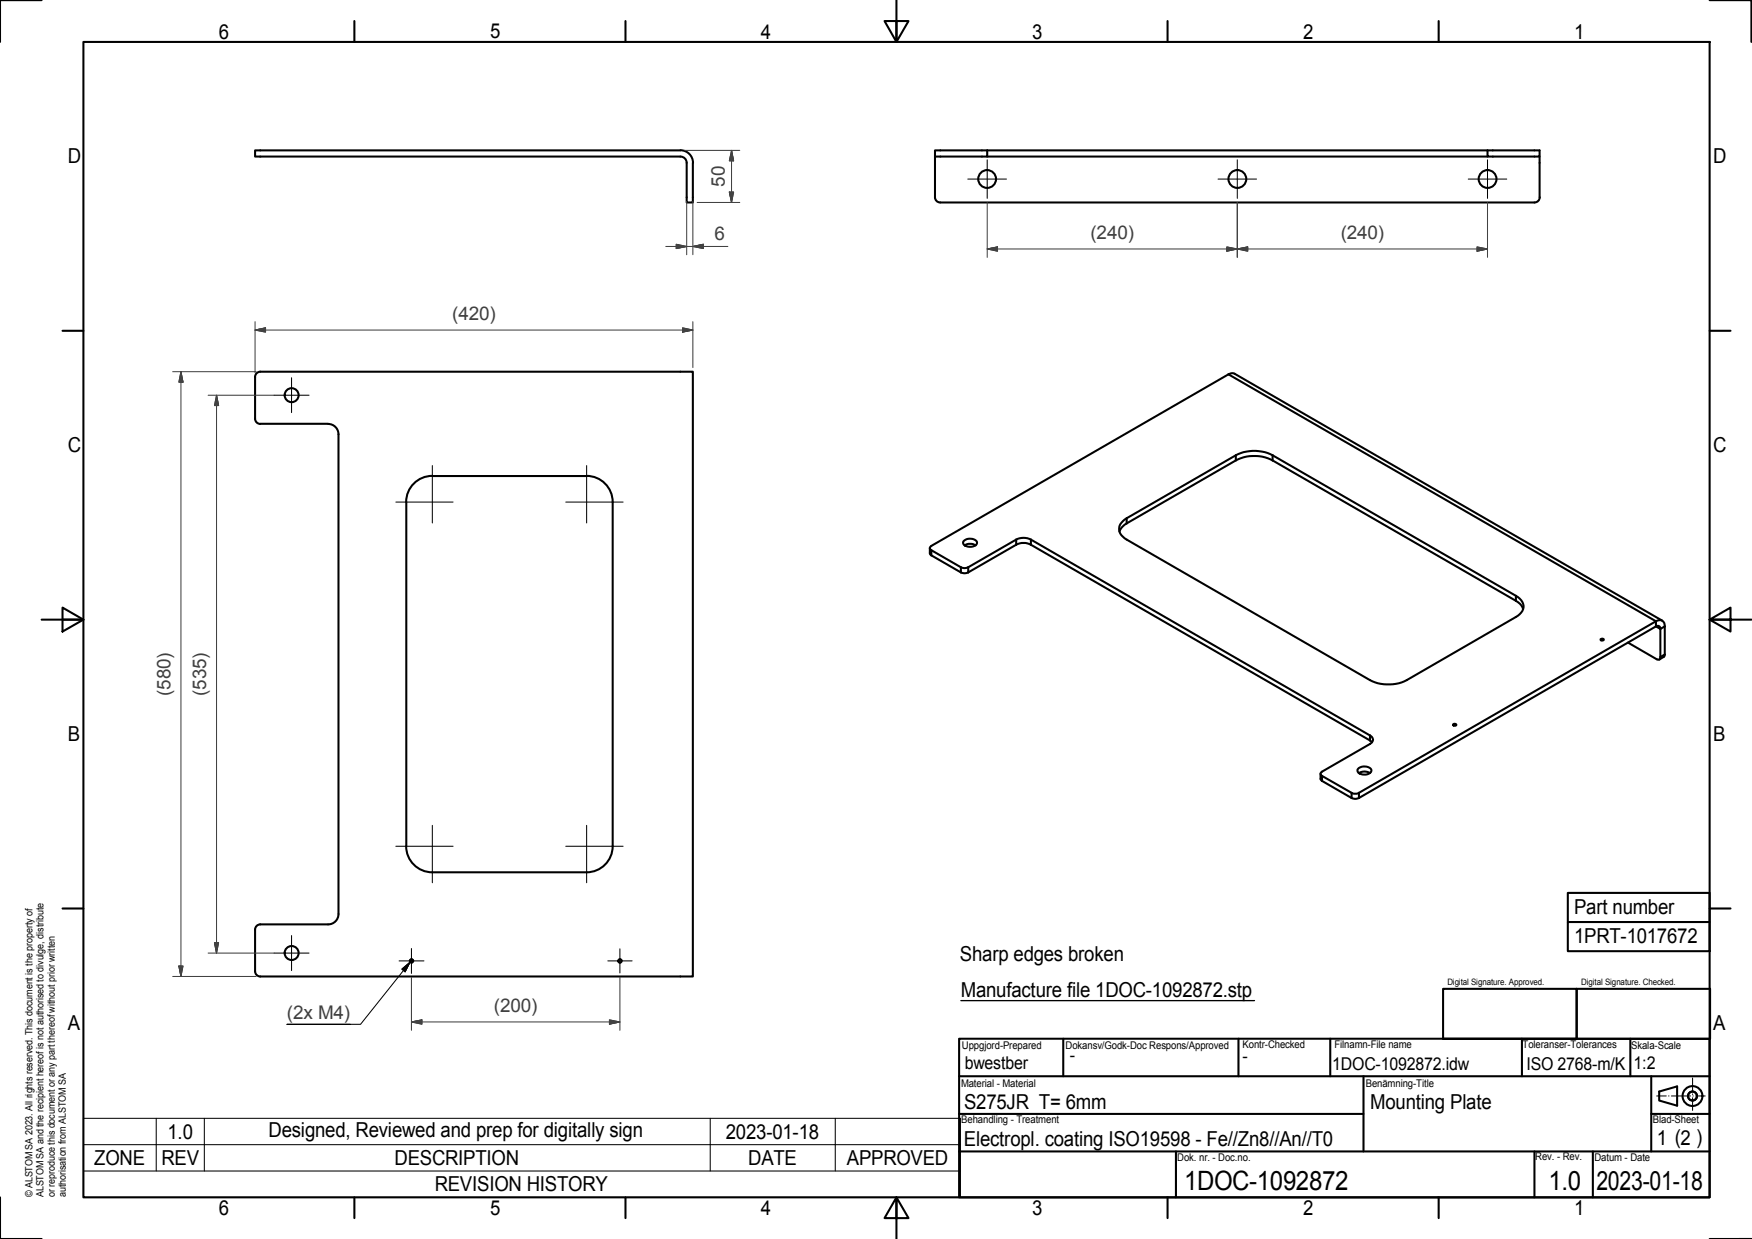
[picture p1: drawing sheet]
<svg xmlns="http://www.w3.org/2000/svg" width="420mm" height="297mm" viewBox="0 0 420 297" stroke-linecap="round" stroke-linejoin="round" font-family="sans-serif">
<!-- layer: Visible Edges(Bombardier_ISO) -->
<g fill="none" stroke="#000" stroke-width=".49">
<path d="M163.2 36.1h-102v1.4h102M163.2 37.5a1.5 1.5 0 0 1 1.5 1.6v9.4h1.5v-9.4M163.2 36a3 3 0 0 1 3 3M224.2 37.5v9.8a1.25 1.25 0 0 0 1.3 1.2h142.5a1.25 1.25 0 0 0 1.3-1.2M224.2 36.1h12.5v1.4h-12.5zM236.7 36.1h120M236.7 37.5h120M356.7 36.1h12.5v1.4h-12.5zM369.2 37.5v9.8M61.2 90.4v10a1.25 1.25 0 0 0 1.2 1.2h16.3a2.56 2.56 0 0 1 2.5 2.5M61.2 90.4a1.25 1.25 0 0 1 1.2-1.3h103.8v145h-103.8a1.25 1.25 0 0 1-1.2-1.2v-10.1a1.25 1.25 0 0 1 1.2-1.2h16.3a2.49 2.49 0 0 0 2.5-2.5v-115M103.7 114.1a6.3 6.3 0 0 0-6.3 6.2"/>
<path d="M103.7 114.1h37M140.7 114.1a6.3 6.3 0 0 1 6.2 6.3M97.4 120.4v82.5a6.3 6.3 0 0 0 6.3 6.2h37M146.9 120.4v82.5a6.3 6.3 0 0 1-6.2 6.2M223 131.4v1.4l.3 .3 7.1 4.1 .9 .2 .9-.2 11.5-6.6a3.9 3.9 0 0 1 3.5 0l81.8 47.3M231.1 129.7a2.13 2.13 0 0 1 3.2 .4 1.76 1.76 0 0 1-2.5 .9l-.6-.4a.65 .65 0 0 1-.1-.9zM231.3 130.7a2.66 2.66 0 0 1 2.7 0M268.5 127.4l.4-.8 1.3-1.1 26.2-15.1a9.7 9.7 0 0 1 8.8 0l58.3 33.6 1.3 1.1 .5 .9M269.3 125l.9-.8 26.2-15.1a9.7 9.7 0 0 1 8.8 0l58.3 33.7a2.6 2.6 0 0 1 1 4.4l-27.1 15.9a9.9 9.9 0 0 1-8.9 0l-58.3-33.7a2.73 2.73 0 0 1-1.6-3.7zM383.9 153.2h.7a.34 .34 0 0 1-.4 .4 .34 .34 0 0 1-.3-.4zM390.4 154.1l7.1 4.1a.51 .51 0 0 0 .7-.7v-6.7l-.2-.6-.4-.2-72 41.4-.6 .1-.9-.2-7.1-4.1-.3-.3v-1.4M398.6 148.8l-102.8-59.3-1.2 .2-71.3 41.2-.3 .5 .3 .5 7.1 4.1 .9 .2 .9-.2 11.5-6.6a3.9 3.9 0 0 1 3.5 0l81.3 46.9a1.08 1.08 0 0 1 .8 1 1.08 1.08 0 0 1-.8 1.1l-11.5 6.6-.3 .3v.4l.3 .3 7.4 4.2h1.2l71.5-41.3a1.29 1.29 0 0 1 1.5-.1 1.29 1.29 0 0 1 .6 1.4v7l-.1 .2-1.2 .7"/>
<path d="M348.5 173.6h.7a.34 .34 0 0 1-.3 .4 .34 .34 0 0 1-.4-.4zM325.9 185.3a2.45 2.45 0 0 1 2.6 0M325.9 184.1a2.09 2.09 0 0 1 3 .6 1.76 1.76 0 0 1-2.5 .9 .8 .8 0 0 1-.8-.6 .8 .8 0 0 1 .3-.9z"/>
<circle cx="236.7" cy="42.9" r="2.13"/>
<circle cx="296.7" cy="42.9" r="2.13"/>
<circle cx="356.7" cy="42.9" r="2.13"/>
<circle cx="69.9" cy="94.7" r="1.68"/>
<circle cx="69.9" cy="228.5" r="1.68"/>
<circle cx="98.7" cy="230.4" r=".41"/>
<circle cx="148.7" cy="230.4" r=".41"/>
</g>
<!-- layer: Threads(Bombardier_ISO) -->
<path d="M99.2 230.3a.48 .48 0 0 0-.6-.4 .48 .48 0 0 0-.4 .6 .48 .48 0 0 0 .6 .4M149.1 230.3a.48 .48 0 0 0-.5-.4 .48 .48 0 0 0-.4 .6 .48 .48 0 0 0 .6 .4" fill="none" stroke="#000" stroke-width=".25"/>
<!-- layer: Visible Tangent Edges(Bombardier_ISO) -->
<g fill="none" stroke="#000" stroke-width=".49">
<path d="M294.6 89.7l102.5 59.2v1.3l1.1 .6 1-.6M296.4 109.1v1.3M305.2 109.1v1.3M223.3 131.9v1.2M230.4 136v1.2M232.2 136v1.2M243.7 129.4v1.2M247.2 129.4v1.2M270.2 124.2v1.3M363.5 142.8v1.2M399.2 156.9l-1 .6M328.5 176.3v1.2"/>
<path d="M317 186v1.2M324.1 190.1v1.2M325.9 190.1v1.2"/>
</g>
<!-- layer: Sketch Geometry(Bombardier_ISO) -->
<g fill="none" stroke="#000" stroke-width=".49">
<path d="M10 0h-10v10.1M20 10.1h390v277h-390zM85 5v5.1M150 5v5.1M215 0v10.1l2.9-5.1h-5.8l2.9 5.1v-5.1M280 5v5.1M345 5v5.1M410 0h10v10.1M15 79.3h5M410 79.3h5M10 148.6h10M15 145.7l5 2.9-5 2.8z"/>
<path d="M415 148.6h-5l5-2.9v5.7l-5-2.8h10M15 217.8h5M376 214.1h34v13.9h-34zM410 217.8h5M346.1 237.1h32v12h-32zM376 221.1h34M378.1 237.1h32v12h-32zM230 249h180v38.1h-180zM230 258h180M255 249v9M297 249v9M319 249v9"/>
<path d="M327 258v18M346.1 249.1h32M365 249v9M391 249v9M396 258v18M230 267.1h97M230 276h180M282 276v11.1M368 276v11.1M382 276v11.1M396 267.1h14M397.9 261.7l4.3-1.2v4.6l-4.3-1.3z"/>
<path d="M0 287.1v9.9h10M85 287.1v4.9M150 287.1v4.9M215 292v-4.9l2.9 4.9h-5.8l2.9-4.9v9.9M280 287.1v4.9M345 287.1v4.9M410 297h10"/>
<circle cx="405.9" cy="262.8" r="2.38"/>
<circle cx="405.9" cy="262.8" r="1.08"/>
</g>
<!-- layer: Centerline(Bombardier_ISO) -->
<path d="M405.9 258.4v3.1M397.3 262.7h2.3M400.2 262.7h.1M400.8 262.7h4.6M405.9 262.3v.1M405.9 263.2v3M406 262.7h.1M406.6 262.7h2.3" fill="none" stroke="#000" stroke-width=".25"/>
<!-- layer: Symbols(Bombardier_ISO) -->
<path d="M230.4 239.9h70.4" fill="none" stroke="#000" stroke-width=".32"/>
<path d="M96.4 232.3l1.9-1.6-1.1 2.3zM98.3 230.7l-11.8 14.9h-17.7h15.2M20 274.4v6.3h210.3M37.5 268.1v12.6M49 268.1v12.6M170.3 268.1v12.6M200.3 268.1v12.6M230.3 274.4h-210.3v-6.3h210.3v12.6M20 280.7v6.4h210.3v-6.4" fill="none" stroke="#000" stroke-width=".25"/>
<!-- layer: Dimensions(Bombardier_ISO) -->
<g fill="none" stroke="#3f3f3f" stroke-width=".25">
<path d="M164.2 36.1h13.2M175.4 36.1l.5 2.5h-1zM175.4 36.1v12.4M159.7 59.1h14.9M162.2 58.6l2.5 .5-2.5 .5zM164.7 48.3v12.8M166.2 59.1l2.5-.5v1zM166.2 48.3v12.8M167.2 48.5h10.2M174.9 46h1l-.5 2.5zM236.7 59.7l2.5-.5v1zM236.7 59.7h120"/>
<path d="M236.7 48.5v13.2M294.2 59.2l2.5 .5-2.5 .5zM296.7 59.7l2.5-.5v1zM296.7 48.5v13.2M354.2 59.2l2.5 .5-2.5 .5zM356.7 48.5v13.2M61.2 79.1l2.5-.5v1zM61.2 79.1h105M61.2 77.1v12.3M163.7 78.6l2.5 .5-2.5 .5zM166.2 77.1v11M41.4 89.1h20"/>
<path d="M43.4 89.1l.5 2.5h-1zM43.4 89.1v145M49.9 94.8h15.8M51.9 94.8l.5 2.4h-1zM51.9 94.8v133.7M41.4 234.1h20M42.9 231.6h1l-.5 2.5zM49.9 228.5h15.8M51.4 226h1l-.5 2.5zM98.7 234.4v12.6M148.7 234.3v12.7M98.7 245l2.5-.5v1z"/>
<path d="M98.7 245h50M146.2 244.5l2.5 .5-2.5 .5z"/>
</g>
<g fill="#3f3f3f" stroke="#3f3f3f" stroke-width=".25">
<path d="M51.9 94.8l.5 2.4z"/>
<path d="M51.9 94.8l.5 2.4h-1z"/>
<path d="M51.4 226l.5 2.5z"/>
<path d="M51.4 226h1l-.5 2.5z"/>
<path d="M43.4 89.1l.5 2.5z"/>
<path d="M43.4 89.1l.5 2.5h-1z"/>
<path d="M42.9 231.6l.5 2.5z"/>
<path d="M42.9 231.6h1l-.5 2.5z"/>
<path d="M61.2 79.1l2.5-.5z"/>
<path d="M61.2 79.1l2.5-.5v1z"/>
<path d="M163.7 79.6l2.5-.5z"/>
<path d="M163.7 78.6l2.5 .5-2.5 .5z"/>
<path d="M175.4 36.1l.5 2.5z"/>
<path d="M175.4 36.1l.5 2.5h-1z"/>
<path d="M174.9 46l.5 2.5z"/>
<path d="M174.9 46h1l-.5 2.5z"/>
<path d="M162.2 59.6l2.5-.5z"/>
<path d="M162.2 58.6l2.5 .5-2.5 .5z"/>
<path d="M166.2 59.1l2.5-.5z"/>
<path d="M166.2 59.1l2.5-.5v1z"/>
<path d="M236.7 59.7l2.5-.5z"/>
<path d="M236.7 59.7l2.5-.5v1z"/>
<path d="M294.2 60.2l2.5-.5z"/>
<path d="M294.2 59.2l2.5 .5-2.5 .5z"/>
<path d="M354.2 60.2l2.5-.5z"/>
<path d="M354.2 59.2l2.5 .5-2.5 .5z"/>
<path d="M296.7 59.7l2.5-.5z"/>
<path d="M296.7 59.7l2.5-.5v1z"/>
<path d="M98.7 245l2.5-.5z"/>
<path d="M98.7 245l2.5-.5v1z"/>
<path d="M146.2 245.5l2.5-.5z"/>
<path d="M146.2 244.5l2.5 .5-2.5 .5z"/>
</g>
<!-- layer: Center Mark(Bombardier_ISO) -->
<g fill="none" stroke="#000" stroke-width=".25">
<path d="M236.7 38.3v9.3M296.7 38.3v9.3M356.7 38.3v9.3M232.1 42.9h9.3M292.1 42.9h9.2M352.1 42.9h9.3M65.7 94.8h8.4M69.9 90.6v8.3M103.7 111.6v13.8M140.7 111.6v13.8M94.9 120.4h13.8M135.7 120.4h13.7"/>
<path d="M103.7 197.9v13.7M140.7 197.9v13.7M94.9 202.9h13.8M135.7 202.9h13.7M65.7 228.5h8.4M69.9 224.3v8.4M95.7 230.4h6M98.7 227.4v6M145.8 230.4h5.8M148.7 227.5v5.8"/>
</g>
<!-- layer: Symbols(Bombardier_ISO) -->
<path d="M98.3 230.7l-1.1 2.3zM96.4 232.3l1.9-1.6-1.1 2.3z" fill="#000" stroke="#000" stroke-width=".25"/>
<g font-size="6.4">
<text x="284" y="285.4">1DOC-1092872</text>
<text x="371.3" y="285.3">1.0</text>
<text x="382.8" y="285.2">2023-01-18</text>
</g>
<g font-size="4.9">
<text x="52.5" y="9.2">6</text>
<text x="117.5" y="9.2">5</text>
<text x="182.5" y="9.2">4</text>
<text x="247.5" y="9.2">3</text>
<text x="312.5" y="9.2">2</text>
<text x="377.5" y="9.2">1</text>
<text x="16.3" y="39.2">D</text>
<text x="410.8" y="39.2">D</text>
<text x="16.3" y="108.5">C</text>
<text x="410.8" y="108.5">C</text>
<text x="16.3" y="177.7">B</text>
<text x="410.8" y="177.7">B</text>
<text x="377.5" y="219">Part number</text>
<text x="377.5" y="226.1">1PRT-1017672</text>
<text x="230.2" y="230.4">Sharp edges broken</text>
<text x="230.4" y="239.1">Manufacture file 1DOC-1092872.stp</text>
<text x="16.3" y="246.9">A</text>
<text x="410.8" y="246.9">A</text>
<text x="231.2" y="265.9">S275JR T= 6mm</text>
<text x="328.6" y="266">Mounting Plate</text>
<text x="40.1" y="273">1.0</text>
<text x="64.4" y="272.5">Designed, Reviewed and prep for digitally sign</text>
<text x="174.1" y="273">2023-01-18</text>
<text x="231.1" y="274.8">Electropl. coating ISO19598 - Fe//Zn8//An//T0</text>
<text x="397.3" y="274.5">1 (2 )</text>
<text x="22.6" y="279.3">ZONE</text>
<text x="38.7" y="279.3">REV</text>
<text x="94.6" y="279.3">DESCRIPTION</text>
<text x="179.5" y="279.3">DATE</text>
<text x="203.1" y="279.3">APPROVED</text>
<text x="104.2" y="285.6">REVISION HISTORY</text>
<text x="52.5" y="291.4">6</text>
<text x="117.5" y="291.3">5</text>
<text x="182.5" y="291.3">4</text>
<text x="247.5" y="291.4">3</text>
<text x="312.5" y="291.4">2</text>
<text x="377.5" y="291.4">1</text>
</g>
<g font-size="4.5" fill="#3f3f3f">
<text x="173.8" y="44.8" transform="rotate(-90 173.8 44.8)">50</text>
<text x="171.3" y="57.5">6</text>
<text x="261.5" y="57.2">(240)</text>
<text x="321.5" y="57.2">(240)</text>
<text x="108.4" y="76.7">(420)</text>
<text x="40.9" y="166.8" transform="rotate(-90 40.9 166.8)">(580)</text>
<text x="49.5" y="166.8" transform="rotate(-90 49.5 166.8)">(535)</text>
<text x="68.8" y="244.3">(2x M4)</text>
<text x="118.5" y="242.6">(200)</text>
</g>
<g font-size="4.2">
<text x="231.4" y="256.3">bwestber</text>
<text x="256.6" y="254.5">-</text>
<text x="298" y="254.5">-</text>
<text x="319.5" y="256.5">1DOC-1092872.idw</text>
<text x="366" y="256.5">ISO 2768-m/K</text>
<text x="391.8" y="256.4">1:2</text>
</g>
<g font-size="2.5">
<text x="230.7" y="251.6">Uppgjord-Prepared</text>
<text x="255.6" y="251.5">Dokansv/Godk-Doc Respons/Approved</text>
<text x="298" y="251.4">Kontr-Checked</text>
<text x="320" y="251.2">Filnamn-File name</text>
<text x="365.2" y="251.3">Toleranser-Tolerances</text>
<text x="391.2" y="251.4">Skala-Scale</text>
<text x="230.5" y="260.6">Material - Material</text>
<text x="327.6" y="260.6">Benämning-Title</text>
<text x="230.5" y="269.2">Behandling - Treatment</text>
<text x="396.4" y="269.1">Blad-Sheet</text>
<text x="282.3" y="278.4">Dok. nr. - Doc.no.</text>
<text x="368.2" y="278.2">Rev. - Rev.</text>
<text x="382.4" y="278.2">Datum - Date</text>
</g>
<g font-size="2.4">
<text x="7.8" y="287.1" transform="rotate(-90 7.8 287.1)">© ALSTOM SA 2023. All rights reserved. This document is the property of</text>
<text x="10.4" y="287.1" transform="rotate(-90 10.4 287.1)">ALSTOM SA and the recipient hereof is not authorised to divulge, distribute</text>
<text x="13.1" y="287.1" transform="rotate(-90 13.1 287.1)">or reproduce this document or any part thereof without prior written</text>
<text x="15.8" y="287.1" transform="rotate(-90 15.8 287.1)">authorisation from ALSTOM SA</text>
</g>
<g font-size="2.1">
<text x="347.1" y="236.1">Digital Signature. Approved.</text>
<text x="379.2" y="236.1">Digital Signature. Checked.</text>
</g>
</svg>
